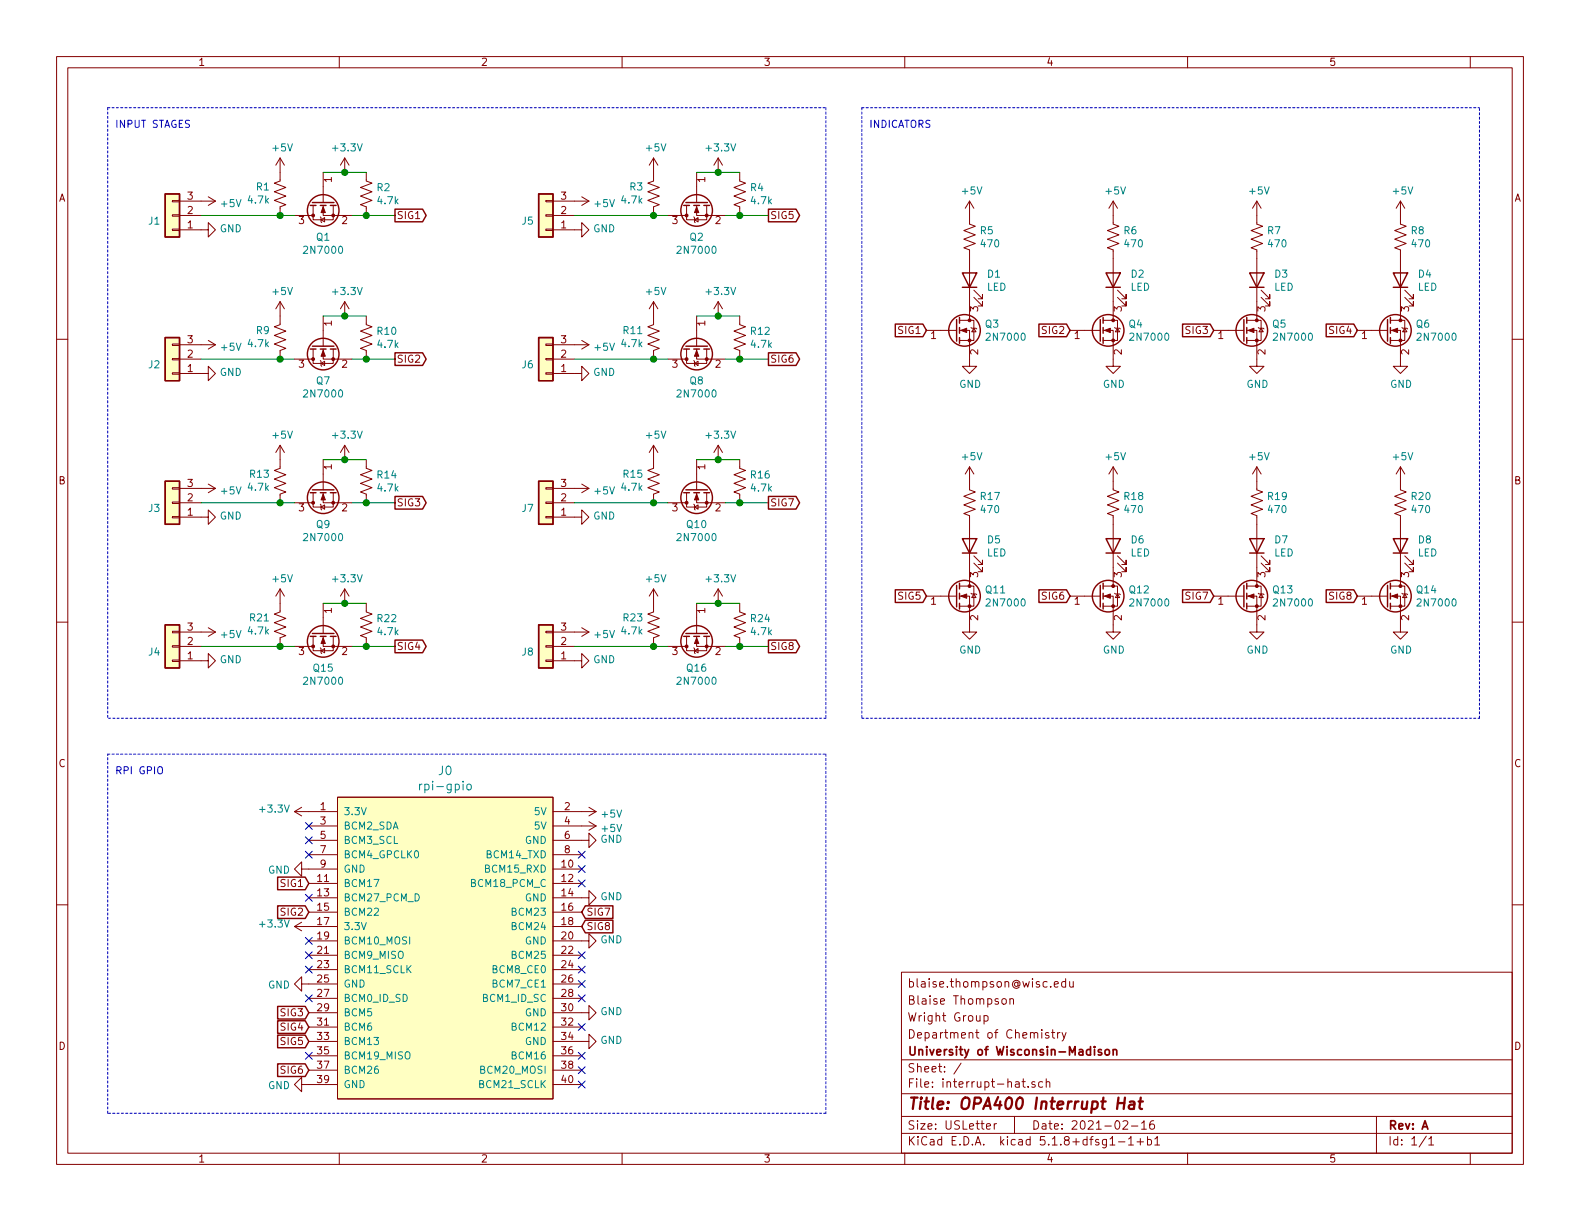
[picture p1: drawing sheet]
EESchema Schematic File Version 4
EELAYER 30 0
EELAYER END
$Descr USLetter 11000 8500
encoding utf-8
Sheet 1 1
Title "OPA400 Interrupt Hat"
Date "2021-02-16"
Rev "A"
Comp "University of Wisconsin-Madison"
Comment1 "Department of Chemistry"
Comment2 "Wright Group"
Comment3 "Blaise Thompson"
Comment4 "blaise.thompson@wisc.edu"
$EndDescr
$Comp
L rpi-headers:rpi-gpio J0
U 1 1
P 2350 5650
F 0 "J0" H 3100 5937 60  0000 C CNN
F 1 "rpi-gpio" H 3100 5831 60  0000 C CNN
F 2 "footprints:rpi-header" H 2350 5650 60  0001 C CNN
F 3 "" H 2350 5650 60  0000 C CNN
	1    2350 5650
	1    0    0    -1  
$EndComp
$Comp
L power:GND #PWR048
U 1 1
P 4000 4600
F 0 "#PWR048" H 4000 4350 50  0001 C CNN
F 1 "GND" V 4005 4472 50  0000 R CNN
F 2 "" H 4000 4600 50  0001 C CNN
F 3 "" H 4000 4600 50  0001 C CNN
	1    4000 4600
	0    -1   -1   0   
$EndComp
$Comp
L Connector_Generic:Conn_01x03 J2
U 1 1
P 1200 2500
F 0 "J2" H 1280 2542 50  0000 L CNN
F 1 "Conn_01x03" H 1280 2451 50  0001 L CNN
F 2 "footprints:0022124032" H 1200 2500 50  0001 C CNN
F 3 "~" H 1200 2500 50  0001 C CNN
	1    1200 2500
	-1   0    0    1   
$EndComp
$Comp
L power:GND #PWR023
U 1 1
P 1400 2600
F 0 "#PWR023" H 1400 2350 50  0001 C CNN
F 1 "GND" V 1405 2472 50  0000 R CNN
F 2 "" H 1400 2600 50  0001 C CNN
F 3 "" H 1400 2600 50  0001 C CNN
	1    1400 2600
	0    -1   -1   0   
$EndComp
$Comp
L power:+5V #PWR017
U 1 1
P 1400 2400
F 0 "#PWR017" H 1400 2250 50  0001 C CNN
F 1 "+5V" V 1415 2528 50  0000 L CNN
F 2 "" H 1400 2400 50  0001 C CNN
F 3 "" H 1400 2400 50  0001 C CNN
	1    1400 2400
	0    1    1    0   
$EndComp
$Comp
L Connector_Generic:Conn_01x03 J3
U 1 1
P 1200 3500
F 0 "J3" H 1280 3542 50  0000 L CNN
F 1 "Conn_01x03" H 1280 3451 50  0001 L CNN
F 2 "footprints:0022124032" H 1200 3500 50  0001 C CNN
F 3 "~" H 1200 3500 50  0001 C CNN
	1    1200 3500
	-1   0    0    1   
$EndComp
$Comp
L power:GND #PWR035
U 1 1
P 1400 3600
F 0 "#PWR035" H 1400 3350 50  0001 C CNN
F 1 "GND" V 1405 3472 50  0000 R CNN
F 2 "" H 1400 3600 50  0001 C CNN
F 3 "" H 1400 3600 50  0001 C CNN
	1    1400 3600
	0    -1   -1   0   
$EndComp
$Comp
L power:+5V #PWR033
U 1 1
P 1400 3400
F 0 "#PWR033" H 1400 3250 50  0001 C CNN
F 1 "+5V" V 1415 3528 50  0000 L CNN
F 2 "" H 1400 3400 50  0001 C CNN
F 3 "" H 1400 3400 50  0001 C CNN
	1    1400 3400
	0    1    1    0   
$EndComp
$Comp
L power:+5V #PWR045
U 1 1
P 1400 4400
F 0 "#PWR045" H 1400 4250 50  0001 C CNN
F 1 "+5V" V 1415 4528 50  0000 L CNN
F 2 "" H 1400 4400 50  0001 C CNN
F 3 "" H 1400 4400 50  0001 C CNN
	1    1400 4400
	0    1    1    0   
$EndComp
$Comp
L power:+5V #PWR06
U 1 1
P 4000 1400
F 0 "#PWR06" H 4000 1250 50  0001 C CNN
F 1 "+5V" V 4015 1528 50  0000 L CNN
F 2 "" H 4000 1400 50  0001 C CNN
F 3 "" H 4000 1400 50  0001 C CNN
	1    4000 1400
	0    1    1    0   
$EndComp
$Comp
L power:+5V #PWR018
U 1 1
P 4000 2400
F 0 "#PWR018" H 4000 2250 50  0001 C CNN
F 1 "+5V" V 4015 2528 50  0000 L CNN
F 2 "" H 4000 2400 50  0001 C CNN
F 3 "" H 4000 2400 50  0001 C CNN
	1    4000 2400
	0    1    1    0   
$EndComp
$Comp
L power:+5V #PWR034
U 1 1
P 4000 3400
F 0 "#PWR034" H 4000 3250 50  0001 C CNN
F 1 "+5V" V 4015 3528 50  0000 L CNN
F 2 "" H 4000 3400 50  0001 C CNN
F 3 "" H 4000 3400 50  0001 C CNN
	1    4000 3400
	0    1    1    0   
$EndComp
$Comp
L power:+5V #PWR046
U 1 1
P 4000 4400
F 0 "#PWR046" H 4000 4250 50  0001 C CNN
F 1 "+5V" V 4015 4528 50  0000 L CNN
F 2 "" H 4000 4400 50  0001 C CNN
F 3 "" H 4000 4400 50  0001 C CNN
	1    4000 4400
	0    1    1    0   
$EndComp
$Comp
L power:GND #PWR047
U 1 1
P 1400 4600
F 0 "#PWR047" H 1400 4350 50  0001 C CNN
F 1 "GND" V 1405 4472 50  0000 R CNN
F 2 "" H 1400 4600 50  0001 C CNN
F 3 "" H 1400 4600 50  0001 C CNN
	1    1400 4600
	0    -1   -1   0   
$EndComp
$Comp
L power:GND #PWR012
U 1 1
P 4000 1600
F 0 "#PWR012" H 4000 1350 50  0001 C CNN
F 1 "GND" V 4005 1472 50  0000 R CNN
F 2 "" H 4000 1600 50  0001 C CNN
F 3 "" H 4000 1600 50  0001 C CNN
	1    4000 1600
	0    -1   -1   0   
$EndComp
$Comp
L power:GND #PWR024
U 1 1
P 4000 2600
F 0 "#PWR024" H 4000 2350 50  0001 C CNN
F 1 "GND" V 4005 2472 50  0000 R CNN
F 2 "" H 4000 2600 50  0001 C CNN
F 3 "" H 4000 2600 50  0001 C CNN
	1    4000 2600
	0    -1   -1   0   
$EndComp
$Comp
L power:GND #PWR036
U 1 1
P 4000 3600
F 0 "#PWR036" H 4000 3350 50  0001 C CNN
F 1 "GND" V 4005 3472 50  0000 R CNN
F 2 "" H 4000 3600 50  0001 C CNN
F 3 "" H 4000 3600 50  0001 C CNN
	1    4000 3600
	0    -1   -1   0   
$EndComp
$Comp
L Connector_Generic:Conn_01x03 J8
U 1 1
P 3800 4500
F 0 "J8" H 3880 4542 50  0000 L CNN
F 1 "Conn_01x03" H 3880 4451 50  0001 L CNN
F 2 "footprints:0022124032" H 3800 4500 50  0001 C CNN
F 3 "~" H 3800 4500 50  0001 C CNN
	1    3800 4500
	-1   0    0    1   
$EndComp
$Comp
L Connector_Generic:Conn_01x03 J7
U 1 1
P 3800 3500
F 0 "J7" H 3880 3542 50  0000 L CNN
F 1 "Conn_01x03" H 3880 3451 50  0001 L CNN
F 2 "footprints:0022124032" H 3800 3500 50  0001 C CNN
F 3 "~" H 3800 3500 50  0001 C CNN
	1    3800 3500
	-1   0    0    1   
$EndComp
$Comp
L Connector_Generic:Conn_01x03 J6
U 1 1
P 3800 2500
F 0 "J6" H 3880 2542 50  0000 L CNN
F 1 "Conn_01x03" H 3880 2451 50  0001 L CNN
F 2 "footprints:0022124032" H 3800 2500 50  0001 C CNN
F 3 "~" H 3800 2500 50  0001 C CNN
	1    3800 2500
	-1   0    0    1   
$EndComp
$Comp
L Connector_Generic:Conn_01x03 J5
U 1 1
P 3800 1500
F 0 "J5" H 3880 1542 50  0000 L CNN
F 1 "Conn_01x03" H 3880 1451 50  0001 L CNN
F 2 "footprints:0022124032" H 3800 1500 50  0001 C CNN
F 3 "~" H 3800 1500 50  0001 C CNN
	1    3800 1500
	-1   0    0    1   
$EndComp
$Comp
L Connector_Generic:Conn_01x03 J4
U 1 1
P 1200 4500
F 0 "J4" H 1280 4542 50  0000 L CNN
F 1 "Conn_01x03" H 1280 4451 50  0001 L CNN
F 2 "footprints:0022124032" H 1200 4500 50  0001 C CNN
F 3 "~" H 1200 4500 50  0001 C CNN
	1    1200 4500
	-1   0    0    1   
$EndComp
$Comp
L Connector_Generic:Conn_01x03 J1
U 1 1
P 1200 1500
F 0 "J1" H 1280 1542 50  0000 L CNN
F 1 "Conn_01x03" H 1280 1451 50  0001 L CNN
F 2 "footprints:0022124032" H 1200 1500 50  0001 C CNN
F 3 "~" H 1200 1500 50  0001 C CNN
	1    1200 1500
	-1   0    0    1   
$EndComp
$Comp
L power:GND #PWR011
U 1 1
P 1400 1600
F 0 "#PWR011" H 1400 1350 50  0001 C CNN
F 1 "GND" V 1405 1472 50  0000 R CNN
F 2 "" H 1400 1600 50  0001 C CNN
F 3 "" H 1400 1600 50  0001 C CNN
	1    1400 1600
	0    -1   -1   0   
$EndComp
$Comp
L power:+5V #PWR05
U 1 1
P 1400 1400
F 0 "#PWR05" H 1400 1250 50  0001 C CNN
F 1 "+5V" V 1415 1528 50  0000 L CNN
F 2 "" H 1400 1400 50  0001 C CNN
F 3 "" H 1400 1400 50  0001 C CNN
	1    1400 1400
	0    1    1    0   
$EndComp
Wire Wire Line
	2250 1200 2400 1200
Wire Wire Line
	2450 1500 2550 1500
$Comp
L power:+3.3V #PWR02
U 1 1
P 2400 1200
F 0 "#PWR02" H 2400 1050 50  0001 C CNN
F 1 "+3.3V" H 2415 1373 50  0000 C CNN
F 2 "" H 2400 1200 50  0001 C CNN
F 3 "" H 2400 1200 50  0001 C CNN
	1    2400 1200
	1    0    0    -1  
$EndComp
Connection ~ 2400 1200
Wire Wire Line
	2400 1200 2550 1200
$Comp
L power:+5V #PWR050
U 1 1
P 4050 5650
F 0 "#PWR050" H 4050 5500 50  0001 C CNN
F 1 "+5V" V 4065 5778 50  0000 L CNN
F 2 "" H 4050 5650 50  0001 C CNN
F 3 "" H 4050 5650 50  0001 C CNN
	1    4050 5650
	0    1    1    0   
$EndComp
$Comp
L power:+5V #PWR051
U 1 1
P 4050 5750
F 0 "#PWR051" H 4050 5600 50  0001 C CNN
F 1 "+5V" V 4065 5878 50  0000 L CNN
F 2 "" H 4050 5750 50  0001 C CNN
F 3 "" H 4050 5750 50  0001 C CNN
	1    4050 5750
	0    1    1    0   
$EndComp
$Comp
L power:GND #PWR052
U 1 1
P 4050 5850
F 0 "#PWR052" H 4050 5600 50  0001 C CNN
F 1 "GND" V 4055 5722 50  0000 R CNN
F 2 "" H 4050 5850 50  0001 C CNN
F 3 "" H 4050 5850 50  0001 C CNN
	1    4050 5850
	0    -1   -1   0   
$EndComp
$Comp
L power:GND #PWR053
U 1 1
P 2150 6050
F 0 "#PWR053" H 2150 5800 50  0001 C CNN
F 1 "GND" V 2155 5922 50  0000 R CNN
F 2 "" H 2150 6050 50  0001 C CNN
F 3 "" H 2150 6050 50  0001 C CNN
	1    2150 6050
	0    1    1    0   
$EndComp
$Comp
L power:+3.3V #PWR055
U 1 1
P 2150 6450
F 0 "#PWR055" H 2150 6300 50  0001 C CNN
F 1 "+3.3V" V 2165 6578 50  0000 L CNN
F 2 "" H 2150 6450 50  0001 C CNN
F 3 "" H 2150 6450 50  0001 C CNN
	1    2150 6450
	0    -1   -1   0   
$EndComp
$Comp
L power:GND #PWR057
U 1 1
P 2150 6850
F 0 "#PWR057" H 2150 6600 50  0001 C CNN
F 1 "GND" V 2155 6722 50  0000 R CNN
F 2 "" H 2150 6850 50  0001 C CNN
F 3 "" H 2150 6850 50  0001 C CNN
	1    2150 6850
	0    1    1    0   
$EndComp
$Comp
L power:GND #PWR059
U 1 1
P 2150 7550
F 0 "#PWR059" H 2150 7300 50  0001 C CNN
F 1 "GND" V 2155 7422 50  0000 R CNN
F 2 "" H 2150 7550 50  0001 C CNN
F 3 "" H 2150 7550 50  0001 C CNN
	1    2150 7550
	0    1    1    0   
$EndComp
$Comp
L power:GND #PWR058
U 1 1
P 4050 7050
F 0 "#PWR058" H 4050 6800 50  0001 C CNN
F 1 "GND" V 4055 6922 50  0000 R CNN
F 2 "" H 4050 7050 50  0001 C CNN
F 3 "" H 4050 7050 50  0001 C CNN
	1    4050 7050
	0    -1   -1   0   
$EndComp
$Comp
L power:GND #PWR056
U 1 1
P 4050 6550
F 0 "#PWR056" H 4050 6300 50  0001 C CNN
F 1 "GND" V 4055 6422 50  0000 R CNN
F 2 "" H 4050 6550 50  0001 C CNN
F 3 "" H 4050 6550 50  0001 C CNN
	1    4050 6550
	0    -1   -1   0   
$EndComp
$Comp
L power:GND #PWR054
U 1 1
P 4050 6250
F 0 "#PWR054" H 4050 6000 50  0001 C CNN
F 1 "GND" V 4055 6122 50  0000 R CNN
F 2 "" H 4050 6250 50  0001 C CNN
F 3 "" H 4050 6250 50  0001 C CNN
	1    4050 6250
	0    -1   -1   0   
$EndComp
$Comp
L Device:R_US R2
U 1 1
P 2550 1350
F 0 "R2" H 2618 1396 50  0000 L CNN
F 1 "4.7k" H 2618 1305 50  0000 L CNN
F 2 "Resistor_SMD:R_1206_3216Metric_Pad1.30x1.75mm_HandSolder" V 2590 1340 50  0001 C CNN
F 3 "~" H 2550 1350 50  0001 C CNN
	1    2550 1350
	1    0    0    -1  
$EndComp
$Comp
L Device:R_US R1
U 1 1
P 1950 1350
F 0 "R1" H 1882 1304 50  0000 R CNN
F 1 "4.7k" H 1882 1395 50  0000 R CNN
F 2 "Resistor_SMD:R_1206_3216Metric_Pad1.30x1.75mm_HandSolder" V 1990 1340 50  0001 C CNN
F 3 "~" H 1950 1350 50  0001 C CNN
	1    1950 1350
	1    0    0    1   
$EndComp
Wire Wire Line
	1950 1500 2050 1500
$Comp
L power:+5V #PWR01
U 1 1
P 1950 1200
F 0 "#PWR01" H 1950 1050 50  0001 C CNN
F 1 "+5V" H 1965 1373 50  0000 C CNN
F 2 "" H 1950 1200 50  0001 C CNN
F 3 "" H 1950 1200 50  0001 C CNN
	1    1950 1200
	1    0    0    -1  
$EndComp
Text GLabel 2750 1500 2    50   Output ~ 0
SIG1
Wire Wire Line
	2750 1500 2550 1500
Connection ~ 2550 1500
Wire Wire Line
	1400 1500 1950 1500
Connection ~ 1950 1500
Wire Wire Line
	2250 2200 2400 2200
Wire Wire Line
	2450 2500 2550 2500
$Comp
L power:+3.3V #PWR014
U 1 1
P 2400 2200
F 0 "#PWR014" H 2400 2050 50  0001 C CNN
F 1 "+3.3V" H 2415 2373 50  0000 C CNN
F 2 "" H 2400 2200 50  0001 C CNN
F 3 "" H 2400 2200 50  0001 C CNN
	1    2400 2200
	1    0    0    -1  
$EndComp
Connection ~ 2400 2200
Wire Wire Line
	2400 2200 2550 2200
$Comp
L Device:R_US R10
U 1 1
P 2550 2350
F 0 "R10" H 2618 2396 50  0000 L CNN
F 1 "4.7k" H 2618 2305 50  0000 L CNN
F 2 "Resistor_SMD:R_1206_3216Metric_Pad1.30x1.75mm_HandSolder" V 2590 2340 50  0001 C CNN
F 3 "~" H 2550 2350 50  0001 C CNN
	1    2550 2350
	1    0    0    -1  
$EndComp
$Comp
L Device:R_US R9
U 1 1
P 1950 2350
F 0 "R9" H 1882 2304 50  0000 R CNN
F 1 "4.7k" H 1882 2395 50  0000 R CNN
F 2 "Resistor_SMD:R_1206_3216Metric_Pad1.30x1.75mm_HandSolder" V 1990 2340 50  0001 C CNN
F 3 "~" H 1950 2350 50  0001 C CNN
	1    1950 2350
	1    0    0    1   
$EndComp
Wire Wire Line
	1950 2500 2050 2500
$Comp
L power:+5V #PWR013
U 1 1
P 1950 2200
F 0 "#PWR013" H 1950 2050 50  0001 C CNN
F 1 "+5V" H 1965 2373 50  0000 C CNN
F 2 "" H 1950 2200 50  0001 C CNN
F 3 "" H 1950 2200 50  0001 C CNN
	1    1950 2200
	1    0    0    -1  
$EndComp
Text GLabel 2750 2500 2    50   Output ~ 0
SIG2
Wire Wire Line
	2750 2500 2550 2500
Connection ~ 2550 2500
Wire Wire Line
	1400 2500 1950 2500
Connection ~ 1950 2500
Wire Wire Line
	2250 3200 2400 3200
Wire Wire Line
	2450 3500 2550 3500
$Comp
L power:+3.3V #PWR026
U 1 1
P 2400 3200
F 0 "#PWR026" H 2400 3050 50  0001 C CNN
F 1 "+3.3V" H 2415 3373 50  0000 C CNN
F 2 "" H 2400 3200 50  0001 C CNN
F 3 "" H 2400 3200 50  0001 C CNN
	1    2400 3200
	1    0    0    -1  
$EndComp
Connection ~ 2400 3200
Wire Wire Line
	2400 3200 2550 3200
$Comp
L Device:R_US R14
U 1 1
P 2550 3350
F 0 "R14" H 2618 3396 50  0000 L CNN
F 1 "4.7k" H 2618 3305 50  0000 L CNN
F 2 "Resistor_SMD:R_1206_3216Metric_Pad1.30x1.75mm_HandSolder" V 2590 3340 50  0001 C CNN
F 3 "~" H 2550 3350 50  0001 C CNN
	1    2550 3350
	1    0    0    -1  
$EndComp
$Comp
L Device:R_US R13
U 1 1
P 1950 3350
F 0 "R13" H 1882 3304 50  0000 R CNN
F 1 "4.7k" H 1882 3395 50  0000 R CNN
F 2 "Resistor_SMD:R_1206_3216Metric_Pad1.30x1.75mm_HandSolder" V 1990 3340 50  0001 C CNN
F 3 "~" H 1950 3350 50  0001 C CNN
	1    1950 3350
	1    0    0    1   
$EndComp
Wire Wire Line
	1950 3500 2050 3500
$Comp
L power:+5V #PWR025
U 1 1
P 1950 3200
F 0 "#PWR025" H 1950 3050 50  0001 C CNN
F 1 "+5V" H 1965 3373 50  0000 C CNN
F 2 "" H 1950 3200 50  0001 C CNN
F 3 "" H 1950 3200 50  0001 C CNN
	1    1950 3200
	1    0    0    -1  
$EndComp
Text GLabel 2750 3500 2    50   Output ~ 0
SIG3
Wire Wire Line
	2750 3500 2550 3500
Connection ~ 2550 3500
Wire Wire Line
	1400 3500 1950 3500
Connection ~ 1950 3500
Wire Wire Line
	2250 4200 2400 4200
Wire Wire Line
	2450 4500 2550 4500
$Comp
L power:+3.3V #PWR038
U 1 1
P 2400 4200
F 0 "#PWR038" H 2400 4050 50  0001 C CNN
F 1 "+3.3V" H 2415 4373 50  0000 C CNN
F 2 "" H 2400 4200 50  0001 C CNN
F 3 "" H 2400 4200 50  0001 C CNN
	1    2400 4200
	1    0    0    -1  
$EndComp
Connection ~ 2400 4200
Wire Wire Line
	2400 4200 2550 4200
$Comp
L Device:R_US R22
U 1 1
P 2550 4350
F 0 "R22" H 2618 4396 50  0000 L CNN
F 1 "4.7k" H 2618 4305 50  0000 L CNN
F 2 "Resistor_SMD:R_1206_3216Metric_Pad1.30x1.75mm_HandSolder" V 2590 4340 50  0001 C CNN
F 3 "~" H 2550 4350 50  0001 C CNN
	1    2550 4350
	1    0    0    -1  
$EndComp
$Comp
L Device:R_US R21
U 1 1
P 1950 4350
F 0 "R21" H 1882 4304 50  0000 R CNN
F 1 "4.7k" H 1882 4395 50  0000 R CNN
F 2 "Resistor_SMD:R_1206_3216Metric_Pad1.30x1.75mm_HandSolder" V 1990 4340 50  0001 C CNN
F 3 "~" H 1950 4350 50  0001 C CNN
	1    1950 4350
	1    0    0    1   
$EndComp
Wire Wire Line
	1950 4500 2050 4500
$Comp
L power:+5V #PWR037
U 1 1
P 1950 4200
F 0 "#PWR037" H 1950 4050 50  0001 C CNN
F 1 "+5V" H 1965 4373 50  0000 C CNN
F 2 "" H 1950 4200 50  0001 C CNN
F 3 "" H 1950 4200 50  0001 C CNN
	1    1950 4200
	1    0    0    -1  
$EndComp
Text GLabel 2750 4500 2    50   Output ~ 0
SIG4
Wire Wire Line
	2750 4500 2550 4500
Connection ~ 2550 4500
Wire Wire Line
	1400 4500 1950 4500
Connection ~ 1950 4500
Wire Wire Line
	4850 1200 5000 1200
Wire Wire Line
	5050 1500 5150 1500
$Comp
L power:+3.3V #PWR04
U 1 1
P 5000 1200
F 0 "#PWR04" H 5000 1050 50  0001 C CNN
F 1 "+3.3V" H 5015 1373 50  0000 C CNN
F 2 "" H 5000 1200 50  0001 C CNN
F 3 "" H 5000 1200 50  0001 C CNN
	1    5000 1200
	1    0    0    -1  
$EndComp
Connection ~ 5000 1200
Wire Wire Line
	5000 1200 5150 1200
$Comp
L Device:R_US R4
U 1 1
P 5150 1350
F 0 "R4" H 5218 1396 50  0000 L CNN
F 1 "4.7k" H 5218 1305 50  0000 L CNN
F 2 "Resistor_SMD:R_1206_3216Metric_Pad1.30x1.75mm_HandSolder" V 5190 1340 50  0001 C CNN
F 3 "~" H 5150 1350 50  0001 C CNN
	1    5150 1350
	1    0    0    -1  
$EndComp
$Comp
L Device:R_US R3
U 1 1
P 4550 1350
F 0 "R3" H 4482 1304 50  0000 R CNN
F 1 "4.7k" H 4482 1395 50  0000 R CNN
F 2 "Resistor_SMD:R_1206_3216Metric_Pad1.30x1.75mm_HandSolder" V 4590 1340 50  0001 C CNN
F 3 "~" H 4550 1350 50  0001 C CNN
	1    4550 1350
	1    0    0    1   
$EndComp
Wire Wire Line
	4550 1500 4650 1500
$Comp
L power:+5V #PWR03
U 1 1
P 4550 1200
F 0 "#PWR03" H 4550 1050 50  0001 C CNN
F 1 "+5V" H 4565 1373 50  0000 C CNN
F 2 "" H 4550 1200 50  0001 C CNN
F 3 "" H 4550 1200 50  0001 C CNN
	1    4550 1200
	1    0    0    -1  
$EndComp
Text GLabel 5350 1500 2    50   Output ~ 0
SIG5
Wire Wire Line
	5350 1500 5150 1500
Connection ~ 5150 1500
Wire Wire Line
	4000 1500 4550 1500
Connection ~ 4550 1500
Wire Wire Line
	4850 2200 5000 2200
Wire Wire Line
	5050 2500 5150 2500
$Comp
L power:+3.3V #PWR016
U 1 1
P 5000 2200
F 0 "#PWR016" H 5000 2050 50  0001 C CNN
F 1 "+3.3V" H 5015 2373 50  0000 C CNN
F 2 "" H 5000 2200 50  0001 C CNN
F 3 "" H 5000 2200 50  0001 C CNN
	1    5000 2200
	1    0    0    -1  
$EndComp
Connection ~ 5000 2200
Wire Wire Line
	5000 2200 5150 2200
$Comp
L Device:R_US R12
U 1 1
P 5150 2350
F 0 "R12" H 5218 2396 50  0000 L CNN
F 1 "4.7k" H 5218 2305 50  0000 L CNN
F 2 "Resistor_SMD:R_1206_3216Metric_Pad1.30x1.75mm_HandSolder" V 5190 2340 50  0001 C CNN
F 3 "~" H 5150 2350 50  0001 C CNN
	1    5150 2350
	1    0    0    -1  
$EndComp
$Comp
L Device:R_US R11
U 1 1
P 4550 2350
F 0 "R11" H 4482 2304 50  0000 R CNN
F 1 "4.7k" H 4482 2395 50  0000 R CNN
F 2 "Resistor_SMD:R_1206_3216Metric_Pad1.30x1.75mm_HandSolder" V 4590 2340 50  0001 C CNN
F 3 "~" H 4550 2350 50  0001 C CNN
	1    4550 2350
	1    0    0    1   
$EndComp
Wire Wire Line
	4550 2500 4650 2500
$Comp
L power:+5V #PWR015
U 1 1
P 4550 2200
F 0 "#PWR015" H 4550 2050 50  0001 C CNN
F 1 "+5V" H 4565 2373 50  0000 C CNN
F 2 "" H 4550 2200 50  0001 C CNN
F 3 "" H 4550 2200 50  0001 C CNN
	1    4550 2200
	1    0    0    -1  
$EndComp
Text GLabel 5350 2500 2    50   Output ~ 0
SIG6
Wire Wire Line
	5350 2500 5150 2500
Connection ~ 5150 2500
Wire Wire Line
	4000 2500 4550 2500
Connection ~ 4550 2500
Wire Wire Line
	4850 3200 5000 3200
Wire Wire Line
	5050 3500 5150 3500
$Comp
L power:+3.3V #PWR028
U 1 1
P 5000 3200
F 0 "#PWR028" H 5000 3050 50  0001 C CNN
F 1 "+3.3V" H 5015 3373 50  0000 C CNN
F 2 "" H 5000 3200 50  0001 C CNN
F 3 "" H 5000 3200 50  0001 C CNN
	1    5000 3200
	1    0    0    -1  
$EndComp
Connection ~ 5000 3200
Wire Wire Line
	5000 3200 5150 3200
$Comp
L Device:R_US R16
U 1 1
P 5150 3350
F 0 "R16" H 5218 3396 50  0000 L CNN
F 1 "4.7k" H 5218 3305 50  0000 L CNN
F 2 "Resistor_SMD:R_1206_3216Metric_Pad1.30x1.75mm_HandSolder" V 5190 3340 50  0001 C CNN
F 3 "~" H 5150 3350 50  0001 C CNN
	1    5150 3350
	1    0    0    -1  
$EndComp
$Comp
L Device:R_US R15
U 1 1
P 4550 3350
F 0 "R15" H 4482 3304 50  0000 R CNN
F 1 "4.7k" H 4482 3395 50  0000 R CNN
F 2 "Resistor_SMD:R_1206_3216Metric_Pad1.30x1.75mm_HandSolder" V 4590 3340 50  0001 C CNN
F 3 "~" H 4550 3350 50  0001 C CNN
	1    4550 3350
	1    0    0    1   
$EndComp
Wire Wire Line
	4550 3500 4650 3500
$Comp
L power:+5V #PWR027
U 1 1
P 4550 3200
F 0 "#PWR027" H 4550 3050 50  0001 C CNN
F 1 "+5V" H 4565 3373 50  0000 C CNN
F 2 "" H 4550 3200 50  0001 C CNN
F 3 "" H 4550 3200 50  0001 C CNN
	1    4550 3200
	1    0    0    -1  
$EndComp
Text GLabel 5350 3500 2    50   Output ~ 0
SIG7
Wire Wire Line
	5350 3500 5150 3500
Connection ~ 5150 3500
Wire Wire Line
	4000 3500 4550 3500
Connection ~ 4550 3500
Wire Wire Line
	4850 4200 5000 4200
Wire Wire Line
	5050 4500 5150 4500
$Comp
L power:+3.3V #PWR040
U 1 1
P 5000 4200
F 0 "#PWR040" H 5000 4050 50  0001 C CNN
F 1 "+3.3V" H 5015 4373 50  0000 C CNN
F 2 "" H 5000 4200 50  0001 C CNN
F 3 "" H 5000 4200 50  0001 C CNN
	1    5000 4200
	1    0    0    -1  
$EndComp
Connection ~ 5000 4200
Wire Wire Line
	5000 4200 5150 4200
$Comp
L Device:R_US R24
U 1 1
P 5150 4350
F 0 "R24" H 5218 4396 50  0000 L CNN
F 1 "4.7k" H 5218 4305 50  0000 L CNN
F 2 "Resistor_SMD:R_1206_3216Metric_Pad1.30x1.75mm_HandSolder" V 5190 4340 50  0001 C CNN
F 3 "~" H 5150 4350 50  0001 C CNN
	1    5150 4350
	1    0    0    -1  
$EndComp
$Comp
L Device:R_US R23
U 1 1
P 4550 4350
F 0 "R23" H 4482 4304 50  0000 R CNN
F 1 "4.7k" H 4482 4395 50  0000 R CNN
F 2 "Resistor_SMD:R_1206_3216Metric_Pad1.30x1.75mm_HandSolder" V 4590 4340 50  0001 C CNN
F 3 "~" H 4550 4350 50  0001 C CNN
	1    4550 4350
	1    0    0    1   
$EndComp
Wire Wire Line
	4550 4500 4650 4500
$Comp
L power:+5V #PWR039
U 1 1
P 4550 4200
F 0 "#PWR039" H 4550 4050 50  0001 C CNN
F 1 "+5V" H 4565 4373 50  0000 C CNN
F 2 "" H 4550 4200 50  0001 C CNN
F 3 "" H 4550 4200 50  0001 C CNN
	1    4550 4200
	1    0    0    -1  
$EndComp
Text GLabel 5350 4500 2    50   Output ~ 0
SIG8
Wire Wire Line
	5350 4500 5150 4500
Connection ~ 5150 4500
Wire Wire Line
	4000 4500 4550 4500
Connection ~ 4550 4500
Wire Notes Line
	750  750  5750 750 
Wire Notes Line
	5750 750  5750 5000
Wire Notes Line
	5750 5000 750  5000
Wire Notes Line
	750  750  750  5000
Wire Notes Line
	750  5250 5750 5250
Wire Notes Line
	5750 5250 5750 7750
Wire Notes Line
	5750 7750 750  7750
Wire Notes Line
	750  7750 750  5250
Text GLabel 6450 2300 0    50   Input ~ 0
SIG1
$Comp
L power:+5V #PWR07
U 1 1
P 6750 1500
F 0 "#PWR07" H 6750 1350 50  0001 C CNN
F 1 "+5V" H 6765 1673 50  0000 C CNN
F 2 "" H 6750 1500 50  0001 C CNN
F 3 "" H 6750 1500 50  0001 C CNN
	1    6750 1500
	1    0    0    -1  
$EndComp
$Comp
L Device:R_US R5
U 1 1
P 6750 1650
F 0 "R5" H 6818 1696 50  0000 L CNN
F 1 "470" H 6818 1605 50  0000 L CNN
F 2 "Resistor_SMD:R_1206_3216Metric_Pad1.30x1.75mm_HandSolder" V 6790 1640 50  0001 C CNN
F 3 "~" H 6750 1650 50  0001 C CNN
	1    6750 1650
	1    0    0    -1  
$EndComp
$Comp
L Device:LED D1
U 1 1
P 6750 1950
F 0 "D1" V 6789 1832 50  0000 R CNN
F 1 "LED" V 6698 1832 50  0000 R CNN
F 2 "LED_SMD:LED_1206_3216Metric_Pad1.42x1.75mm_HandSolder" H 6750 1950 50  0001 C CNN
F 3 "~" H 6750 1950 50  0001 C CNN
	1    6750 1950
	0    -1   -1   0   
$EndComp
$Comp
L power:GND #PWR019
U 1 1
P 6750 2500
F 0 "#PWR019" H 6750 2250 50  0001 C CNN
F 1 "GND" H 6755 2327 50  0000 C CNN
F 2 "" H 6750 2500 50  0001 C CNN
F 3 "" H 6750 2500 50  0001 C CNN
	1    6750 2500
	1    0    0    -1  
$EndComp
Wire Notes Line
	6000 750  6000 5000
Text GLabel 7450 2300 0    50   Input ~ 0
SIG2
$Comp
L power:+5V #PWR08
U 1 1
P 7750 1500
F 0 "#PWR08" H 7750 1350 50  0001 C CNN
F 1 "+5V" H 7765 1673 50  0000 C CNN
F 2 "" H 7750 1500 50  0001 C CNN
F 3 "" H 7750 1500 50  0001 C CNN
	1    7750 1500
	1    0    0    -1  
$EndComp
$Comp
L Device:R_US R6
U 1 1
P 7750 1650
F 0 "R6" H 7818 1696 50  0000 L CNN
F 1 "470" H 7818 1605 50  0000 L CNN
F 2 "Resistor_SMD:R_1206_3216Metric_Pad1.30x1.75mm_HandSolder" V 7790 1640 50  0001 C CNN
F 3 "~" H 7750 1650 50  0001 C CNN
	1    7750 1650
	1    0    0    -1  
$EndComp
$Comp
L Device:LED D2
U 1 1
P 7750 1950
F 0 "D2" V 7789 1832 50  0000 R CNN
F 1 "LED" V 7698 1832 50  0000 R CNN
F 2 "LED_SMD:LED_1206_3216Metric_Pad1.42x1.75mm_HandSolder" H 7750 1950 50  0001 C CNN
F 3 "~" H 7750 1950 50  0001 C CNN
	1    7750 1950
	0    -1   -1   0   
$EndComp
$Comp
L power:GND #PWR020
U 1 1
P 7750 2500
F 0 "#PWR020" H 7750 2250 50  0001 C CNN
F 1 "GND" H 7755 2327 50  0000 C CNN
F 2 "" H 7750 2500 50  0001 C CNN
F 3 "" H 7750 2500 50  0001 C CNN
	1    7750 2500
	1    0    0    -1  
$EndComp
Text GLabel 8450 2300 0    50   Input ~ 0
SIG3
$Comp
L power:+5V #PWR09
U 1 1
P 8750 1500
F 0 "#PWR09" H 8750 1350 50  0001 C CNN
F 1 "+5V" H 8765 1673 50  0000 C CNN
F 2 "" H 8750 1500 50  0001 C CNN
F 3 "" H 8750 1500 50  0001 C CNN
	1    8750 1500
	1    0    0    -1  
$EndComp
$Comp
L Device:R_US R7
U 1 1
P 8750 1650
F 0 "R7" H 8818 1696 50  0000 L CNN
F 1 "470" H 8818 1605 50  0000 L CNN
F 2 "Resistor_SMD:R_1206_3216Metric_Pad1.30x1.75mm_HandSolder" V 8790 1640 50  0001 C CNN
F 3 "~" H 8750 1650 50  0001 C CNN
	1    8750 1650
	1    0    0    -1  
$EndComp
$Comp
L Device:LED D3
U 1 1
P 8750 1950
F 0 "D3" V 8789 1832 50  0000 R CNN
F 1 "LED" V 8698 1832 50  0000 R CNN
F 2 "LED_SMD:LED_1206_3216Metric_Pad1.42x1.75mm_HandSolder" H 8750 1950 50  0001 C CNN
F 3 "~" H 8750 1950 50  0001 C CNN
	1    8750 1950
	0    -1   -1   0   
$EndComp
$Comp
L power:GND #PWR021
U 1 1
P 8750 2500
F 0 "#PWR021" H 8750 2250 50  0001 C CNN
F 1 "GND" H 8755 2327 50  0000 C CNN
F 2 "" H 8750 2500 50  0001 C CNN
F 3 "" H 8750 2500 50  0001 C CNN
	1    8750 2500
	1    0    0    -1  
$EndComp
Text GLabel 9450 2300 0    50   Input ~ 0
SIG4
$Comp
L power:+5V #PWR010
U 1 1
P 9750 1500
F 0 "#PWR010" H 9750 1350 50  0001 C CNN
F 1 "+5V" H 9765 1673 50  0000 C CNN
F 2 "" H 9750 1500 50  0001 C CNN
F 3 "" H 9750 1500 50  0001 C CNN
	1    9750 1500
	1    0    0    -1  
$EndComp
$Comp
L Device:R_US R8
U 1 1
P 9750 1650
F 0 "R8" H 9818 1696 50  0000 L CNN
F 1 "470" H 9818 1605 50  0000 L CNN
F 2 "Resistor_SMD:R_1206_3216Metric_Pad1.30x1.75mm_HandSolder" V 9790 1640 50  0001 C CNN
F 3 "~" H 9750 1650 50  0001 C CNN
	1    9750 1650
	1    0    0    -1  
$EndComp
$Comp
L Device:LED D4
U 1 1
P 9750 1950
F 0 "D4" V 9789 1832 50  0000 R CNN
F 1 "LED" V 9698 1832 50  0000 R CNN
F 2 "LED_SMD:LED_1206_3216Metric_Pad1.42x1.75mm_HandSolder" H 9750 1950 50  0001 C CNN
F 3 "~" H 9750 1950 50  0001 C CNN
	1    9750 1950
	0    -1   -1   0   
$EndComp
$Comp
L power:GND #PWR022
U 1 1
P 9750 2500
F 0 "#PWR022" H 9750 2250 50  0001 C CNN
F 1 "GND" H 9755 2327 50  0000 C CNN
F 2 "" H 9750 2500 50  0001 C CNN
F 3 "" H 9750 2500 50  0001 C CNN
	1    9750 2500
	1    0    0    -1  
$EndComp
Text GLabel 6450 4150 0    50   Input ~ 0
SIG5
$Comp
L power:+5V #PWR029
U 1 1
P 6750 3350
F 0 "#PWR029" H 6750 3200 50  0001 C CNN
F 1 "+5V" H 6765 3523 50  0000 C CNN
F 2 "" H 6750 3350 50  0001 C CNN
F 3 "" H 6750 3350 50  0001 C CNN
	1    6750 3350
	1    0    0    -1  
$EndComp
$Comp
L Device:R_US R17
U 1 1
P 6750 3500
F 0 "R17" H 6818 3546 50  0000 L CNN
F 1 "470" H 6818 3455 50  0000 L CNN
F 2 "Resistor_SMD:R_1206_3216Metric_Pad1.30x1.75mm_HandSolder" V 6790 3490 50  0001 C CNN
F 3 "~" H 6750 3500 50  0001 C CNN
	1    6750 3500
	1    0    0    -1  
$EndComp
$Comp
L Device:LED D5
U 1 1
P 6750 3800
F 0 "D5" V 6789 3682 50  0000 R CNN
F 1 "LED" V 6698 3682 50  0000 R CNN
F 2 "LED_SMD:LED_1206_3216Metric_Pad1.42x1.75mm_HandSolder" H 6750 3800 50  0001 C CNN
F 3 "~" H 6750 3800 50  0001 C CNN
	1    6750 3800
	0    -1   -1   0   
$EndComp
$Comp
L power:GND #PWR041
U 1 1
P 6750 4350
F 0 "#PWR041" H 6750 4100 50  0001 C CNN
F 1 "GND" H 6755 4177 50  0000 C CNN
F 2 "" H 6750 4350 50  0001 C CNN
F 3 "" H 6750 4350 50  0001 C CNN
	1    6750 4350
	1    0    0    -1  
$EndComp
Text GLabel 7450 4150 0    50   Input ~ 0
SIG6
$Comp
L power:+5V #PWR030
U 1 1
P 7750 3350
F 0 "#PWR030" H 7750 3200 50  0001 C CNN
F 1 "+5V" H 7765 3523 50  0000 C CNN
F 2 "" H 7750 3350 50  0001 C CNN
F 3 "" H 7750 3350 50  0001 C CNN
	1    7750 3350
	1    0    0    -1  
$EndComp
$Comp
L Device:R_US R18
U 1 1
P 7750 3500
F 0 "R18" H 7818 3546 50  0000 L CNN
F 1 "470" H 7818 3455 50  0000 L CNN
F 2 "Resistor_SMD:R_1206_3216Metric_Pad1.30x1.75mm_HandSolder" V 7790 3490 50  0001 C CNN
F 3 "~" H 7750 3500 50  0001 C CNN
	1    7750 3500
	1    0    0    -1  
$EndComp
$Comp
L Device:LED D6
U 1 1
P 7750 3800
F 0 "D6" V 7789 3682 50  0000 R CNN
F 1 "LED" V 7698 3682 50  0000 R CNN
F 2 "LED_SMD:LED_1206_3216Metric_Pad1.42x1.75mm_HandSolder" H 7750 3800 50  0001 C CNN
F 3 "~" H 7750 3800 50  0001 C CNN
	1    7750 3800
	0    -1   -1   0   
$EndComp
$Comp
L power:GND #PWR042
U 1 1
P 7750 4350
F 0 "#PWR042" H 7750 4100 50  0001 C CNN
F 1 "GND" H 7755 4177 50  0000 C CNN
F 2 "" H 7750 4350 50  0001 C CNN
F 3 "" H 7750 4350 50  0001 C CNN
	1    7750 4350
	1    0    0    -1  
$EndComp
Text GLabel 8450 4150 0    50   Input ~ 0
SIG7
$Comp
L power:+5V #PWR031
U 1 1
P 8750 3350
F 0 "#PWR031" H 8750 3200 50  0001 C CNN
F 1 "+5V" H 8765 3523 50  0000 C CNN
F 2 "" H 8750 3350 50  0001 C CNN
F 3 "" H 8750 3350 50  0001 C CNN
	1    8750 3350
	1    0    0    -1  
$EndComp
$Comp
L Device:R_US R19
U 1 1
P 8750 3500
F 0 "R19" H 8818 3546 50  0000 L CNN
F 1 "470" H 8818 3455 50  0000 L CNN
F 2 "Resistor_SMD:R_1206_3216Metric_Pad1.30x1.75mm_HandSolder" V 8790 3490 50  0001 C CNN
F 3 "~" H 8750 3500 50  0001 C CNN
	1    8750 3500
	1    0    0    -1  
$EndComp
$Comp
L Device:LED D7
U 1 1
P 8750 3800
F 0 "D7" V 8789 3682 50  0000 R CNN
F 1 "LED" V 8698 3682 50  0000 R CNN
F 2 "LED_SMD:LED_1206_3216Metric_Pad1.42x1.75mm_HandSolder" H 8750 3800 50  0001 C CNN
F 3 "~" H 8750 3800 50  0001 C CNN
	1    8750 3800
	0    -1   -1   0   
$EndComp
$Comp
L power:GND #PWR043
U 1 1
P 8750 4350
F 0 "#PWR043" H 8750 4100 50  0001 C CNN
F 1 "GND" H 8755 4177 50  0000 C CNN
F 2 "" H 8750 4350 50  0001 C CNN
F 3 "" H 8750 4350 50  0001 C CNN
	1    8750 4350
	1    0    0    -1  
$EndComp
Text GLabel 9450 4150 0    50   Input ~ 0
SIG8
$Comp
L power:+5V #PWR032
U 1 1
P 9750 3350
F 0 "#PWR032" H 9750 3200 50  0001 C CNN
F 1 "+5V" H 9765 3523 50  0000 C CNN
F 2 "" H 9750 3350 50  0001 C CNN
F 3 "" H 9750 3350 50  0001 C CNN
	1    9750 3350
	1    0    0    -1  
$EndComp
$Comp
L Device:R_US R20
U 1 1
P 9750 3500
F 0 "R20" H 9818 3546 50  0000 L CNN
F 1 "470" H 9818 3455 50  0000 L CNN
F 2 "Resistor_SMD:R_1206_3216Metric_Pad1.30x1.75mm_HandSolder" V 9790 3490 50  0001 C CNN
F 3 "~" H 9750 3500 50  0001 C CNN
	1    9750 3500
	1    0    0    -1  
$EndComp
$Comp
L Device:LED D8
U 1 1
P 9750 3800
F 0 "D8" V 9789 3682 50  0000 R CNN
F 1 "LED" V 9698 3682 50  0000 R CNN
F 2 "LED_SMD:LED_1206_3216Metric_Pad1.42x1.75mm_HandSolder" H 9750 3800 50  0001 C CNN
F 3 "~" H 9750 3800 50  0001 C CNN
	1    9750 3800
	0    -1   -1   0   
$EndComp
$Comp
L power:GND #PWR044
U 1 1
P 9750 4350
F 0 "#PWR044" H 9750 4100 50  0001 C CNN
F 1 "GND" H 9755 4177 50  0000 C CNN
F 2 "" H 9750 4350 50  0001 C CNN
F 3 "" H 9750 4350 50  0001 C CNN
	1    9750 4350
	1    0    0    -1  
$EndComp
Wire Notes Line
	10300 5000 10300 750 
Wire Notes Line
	6000 5000 10300 5000
Wire Notes Line
	6000 750  10300 750 
Text Notes 800  900  0    50   ~ 0
INPUT STAGES
Text Notes 6050 900  0    50   ~ 0
INDICATORS
Text Notes 800  5400 0    50   ~ 0
RPI GPIO
$Comp
L power:+3.3V #PWR049
U 1 1
P 2150 5650
F 0 "#PWR049" H 2150 5500 50  0001 C CNN
F 1 "+3.3V" V 2165 5778 50  0000 L CNN
F 2 "" H 2150 5650 50  0001 C CNN
F 3 "" H 2150 5650 50  0001 C CNN
	1    2150 5650
	0    -1   -1   0   
$EndComp
NoConn ~ 2150 5750
NoConn ~ 2150 5850
NoConn ~ 2150 5950
NoConn ~ 2150 6250
NoConn ~ 2150 6550
NoConn ~ 2150 6650
NoConn ~ 2150 6750
NoConn ~ 2150 6950
NoConn ~ 2150 7350
NoConn ~ 4050 7550
NoConn ~ 4050 7450
NoConn ~ 4050 6750
NoConn ~ 4050 6850
NoConn ~ 4050 6950
NoConn ~ 4050 5950
NoConn ~ 4050 6050
NoConn ~ 4050 6150
Text GLabel 2150 6150 0    50   Input ~ 0
SIG1
Text GLabel 2150 6350 0    50   Input ~ 0
SIG2
Text GLabel 2150 7050 0    50   Input ~ 0
SIG3
Text GLabel 2150 7150 0    50   Input ~ 0
SIG4
Text GLabel 2150 7250 0    50   Input ~ 0
SIG5
Text GLabel 2150 7450 0    50   Input ~ 0
SIG6
Text GLabel 4050 6350 2    50   Input ~ 0
SIG7
Text GLabel 4050 6450 2    50   Input ~ 0
SIG8
NoConn ~ 4050 6650
NoConn ~ 4050 7150
$Comp
L power:GND #PWR0101
U 1 1
P 4050 7250
F 0 "#PWR0101" H 4050 7000 50  0001 C CNN
F 1 "GND" V 4055 7122 50  0000 R CNN
F 2 "" H 4050 7250 50  0001 C CNN
F 3 "" H 4050 7250 50  0001 C CNN
	1    4050 7250
	0    -1   -1   0   
$EndComp
NoConn ~ 4050 7350
$Comp
L Device:Q_NMOS_GSD Q11
U 1 1
P 6650 4150
F 0 "Q11" H 6854 4196 50  0000 L CNN
F 1 "2N7000" H 6854 4105 50  0000 L CNN
F 2 "Package_TO_SOT_SMD:TSOT-23" H 6850 4250 50  0001 C CNN
F 3 "~" H 6650 4150 50  0001 C CNN
	1    6650 4150
	1    0    0    -1  
$EndComp
$Comp
L Device:Q_NMOS_GSD Q12
U 1 1
P 7650 4150
F 0 "Q12" H 7854 4196 50  0000 L CNN
F 1 "2N7000" H 7854 4105 50  0000 L CNN
F 2 "Package_TO_SOT_SMD:TSOT-23" H 7850 4250 50  0001 C CNN
F 3 "~" H 7650 4150 50  0001 C CNN
	1    7650 4150
	1    0    0    -1  
$EndComp
$Comp
L Device:Q_NMOS_GSD Q13
U 1 1
P 8650 4150
F 0 "Q13" H 8854 4196 50  0000 L CNN
F 1 "2N7000" H 8854 4105 50  0000 L CNN
F 2 "Package_TO_SOT_SMD:TSOT-23" H 8850 4250 50  0001 C CNN
F 3 "~" H 8650 4150 50  0001 C CNN
	1    8650 4150
	1    0    0    -1  
$EndComp
$Comp
L Device:Q_NMOS_GSD Q14
U 1 1
P 9650 4150
F 0 "Q14" H 9854 4196 50  0000 L CNN
F 1 "2N7000" H 9854 4105 50  0000 L CNN
F 2 "Package_TO_SOT_SMD:TSOT-23" H 9850 4250 50  0001 C CNN
F 3 "~" H 9650 4150 50  0001 C CNN
	1    9650 4150
	1    0    0    -1  
$EndComp
$Comp
L Device:Q_NMOS_GSD Q3
U 1 1
P 6650 2300
F 0 "Q3" H 6854 2346 50  0000 L CNN
F 1 "2N7000" H 6854 2255 50  0000 L CNN
F 2 "Package_TO_SOT_SMD:TSOT-23" H 6850 2400 50  0001 C CNN
F 3 "~" H 6650 2300 50  0001 C CNN
	1    6650 2300
	1    0    0    -1  
$EndComp
$Comp
L Device:Q_NMOS_GSD Q4
U 1 1
P 7650 2300
F 0 "Q4" H 7854 2346 50  0000 L CNN
F 1 "2N7000" H 7854 2255 50  0000 L CNN
F 2 "Package_TO_SOT_SMD:TSOT-23" H 7850 2400 50  0001 C CNN
F 3 "~" H 7650 2300 50  0001 C CNN
	1    7650 2300
	1    0    0    -1  
$EndComp
$Comp
L Device:Q_NMOS_GSD Q5
U 1 1
P 8650 2300
F 0 "Q5" H 8854 2346 50  0000 L CNN
F 1 "2N7000" H 8854 2255 50  0000 L CNN
F 2 "Package_TO_SOT_SMD:TSOT-23" H 8850 2400 50  0001 C CNN
F 3 "~" H 8650 2300 50  0001 C CNN
	1    8650 2300
	1    0    0    -1  
$EndComp
$Comp
L Device:Q_NMOS_GSD Q6
U 1 1
P 9650 2300
F 0 "Q6" H 9854 2346 50  0000 L CNN
F 1 "2N7000" H 9854 2255 50  0000 L CNN
F 2 "Package_TO_SOT_SMD:TSOT-23" H 9850 2400 50  0001 C CNN
F 3 "~" H 9650 2300 50  0001 C CNN
	1    9650 2300
	1    0    0    -1  
$EndComp
$Comp
L Device:Q_NMOS_GSD Q2
U 1 1
P 4850 1400
F 0 "Q2" V 5099 1400 50  0000 C CNN
F 1 "2N7000" V 5190 1400 50  0000 C CNN
F 2 "Package_TO_SOT_SMD:TSOT-23" H 5050 1500 50  0001 C CNN
F 3 "~" H 4850 1400 50  0001 C CNN
	1    4850 1400
	0    -1   1    0   
$EndComp
$Comp
L Device:Q_NMOS_GSD Q1
U 1 1
P 2250 1400
F 0 "Q1" V 2499 1400 50  0000 C CNN
F 1 "2N7000" V 2590 1400 50  0000 C CNN
F 2 "Package_TO_SOT_SMD:TSOT-23" H 2450 1500 50  0001 C CNN
F 3 "~" H 2250 1400 50  0001 C CNN
	1    2250 1400
	0    -1   1    0   
$EndComp
$Comp
L Device:Q_NMOS_GSD Q7
U 1 1
P 2250 2400
F 0 "Q7" V 2499 2400 50  0000 C CNN
F 1 "2N7000" V 2590 2400 50  0000 C CNN
F 2 "Package_TO_SOT_SMD:TSOT-23" H 2450 2500 50  0001 C CNN
F 3 "~" H 2250 2400 50  0001 C CNN
	1    2250 2400
	0    -1   1    0   
$EndComp
$Comp
L Device:Q_NMOS_GSD Q8
U 1 1
P 4850 2400
F 0 "Q8" V 5099 2400 50  0000 C CNN
F 1 "2N7000" V 5190 2400 50  0000 C CNN
F 2 "Package_TO_SOT_SMD:TSOT-23" H 5050 2500 50  0001 C CNN
F 3 "~" H 4850 2400 50  0001 C CNN
	1    4850 2400
	0    -1   1    0   
$EndComp
$Comp
L Device:Q_NMOS_GSD Q9
U 1 1
P 2250 3400
F 0 "Q9" V 2499 3400 50  0000 C CNN
F 1 "2N7000" V 2590 3400 50  0000 C CNN
F 2 "Package_TO_SOT_SMD:TSOT-23" H 2450 3500 50  0001 C CNN
F 3 "~" H 2250 3400 50  0001 C CNN
	1    2250 3400
	0    -1   1    0   
$EndComp
$Comp
L Device:Q_NMOS_GSD Q10
U 1 1
P 4850 3400
F 0 "Q10" V 5099 3400 50  0000 C CNN
F 1 "2N7000" V 5190 3400 50  0000 C CNN
F 2 "Package_TO_SOT_SMD:TSOT-23" H 5050 3500 50  0001 C CNN
F 3 "~" H 4850 3400 50  0001 C CNN
	1    4850 3400
	0    -1   1    0   
$EndComp
$Comp
L Device:Q_NMOS_GSD Q15
U 1 1
P 2250 4400
F 0 "Q15" V 2499 4400 50  0000 C CNN
F 1 "2N7000" V 2590 4400 50  0000 C CNN
F 2 "Package_TO_SOT_SMD:TSOT-23" H 2450 4500 50  0001 C CNN
F 3 "~" H 2250 4400 50  0001 C CNN
	1    2250 4400
	0    -1   1    0   
$EndComp
$Comp
L Device:Q_NMOS_GSD Q16
U 1 1
P 4850 4400
F 0 "Q16" V 5099 4400 50  0000 C CNN
F 1 "2N7000" V 5190 4400 50  0000 C CNN
F 2 "Package_TO_SOT_SMD:TSOT-23" H 5050 4500 50  0001 C CNN
F 3 "~" H 4850 4400 50  0001 C CNN
	1    4850 4400
	0    -1   1    0   
$EndComp
$EndSCHEMATC
